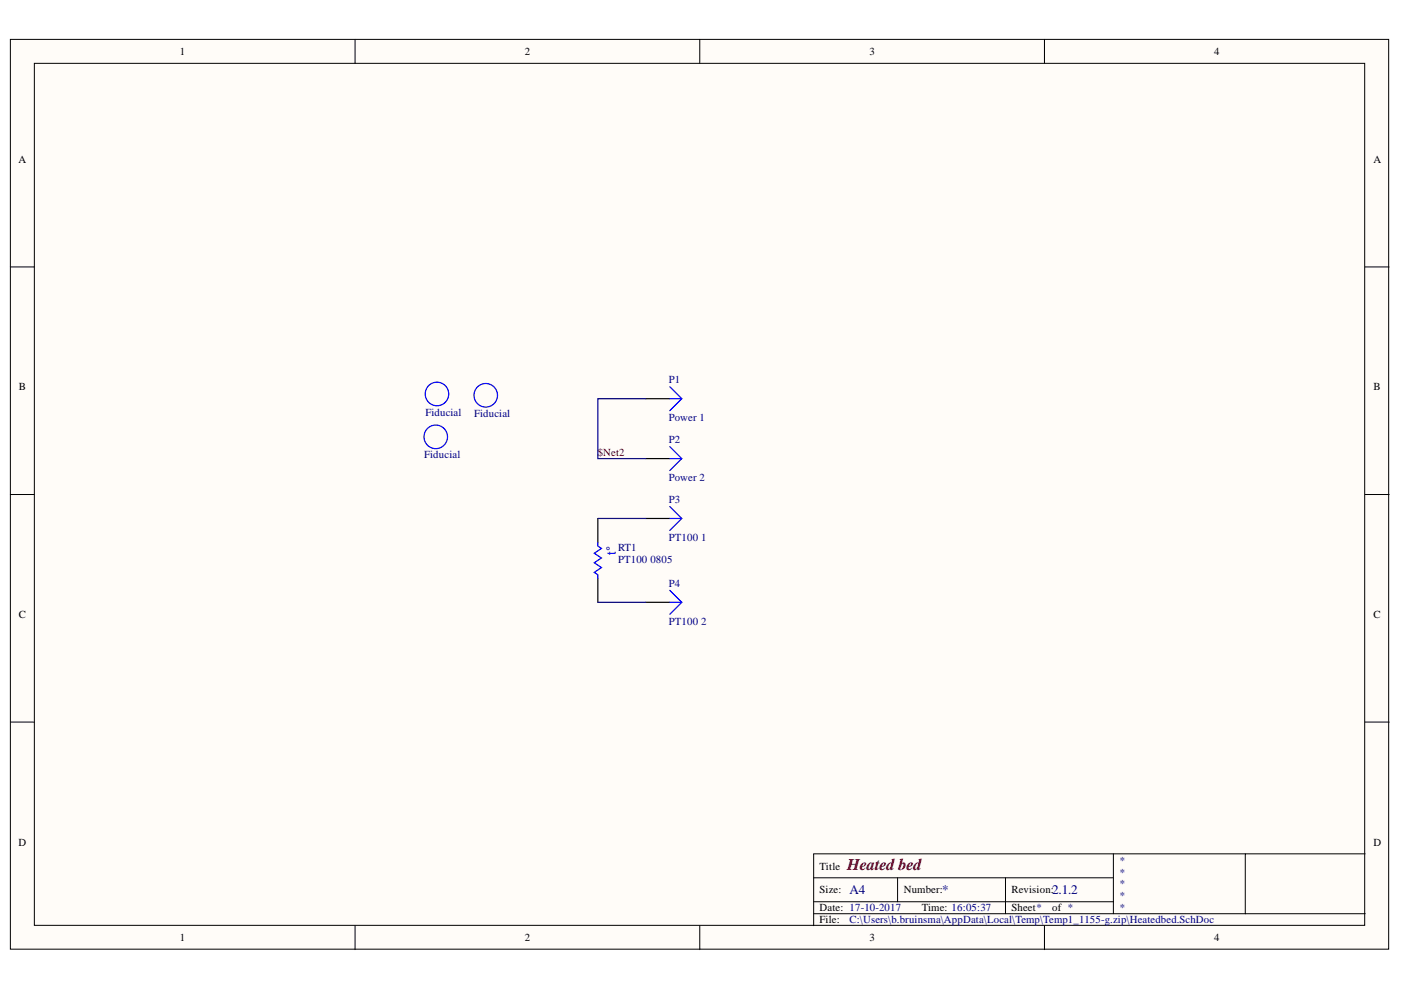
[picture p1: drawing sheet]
<svg xmlns="http://www.w3.org/2000/svg" width="297mm" height="210mm" viewBox="0 0 297 210" stroke-linecap="round" stroke-linejoin="round" font-family="sans-serif">
<g fill="#fffcf8" stroke="#000" stroke-width=".21">
<path d="M2.2 8.4h292.2v192.8h-292.2z"/>
<path d="M7.3 13.4h282v182.8h-282z"/>
</g>
<g fill="none" stroke="#000" stroke-width=".21">
<path d="M75.3 8.4v5M148.4 8.4v5M221.4 8.4v5M2.2 56.6h5.1M289.4 56.6h5.1M2.2 104.9h5.1M289.4 104.9h5.1M2.2 153.1h5.1M289.4 153.1h5.1M75.3 196.3v5M148.4 196.3v5M172.5 186.1h63.6"/>
<path d="M172.5 193.7h116.9M172.5 191.2h63.6M190.3 186.1v5.1M213.2 186.1v7.6M221.4 196.3v5M236.1 181v12.7M264 181h-91.5v15.3M289.4 181h-25.4v12.7"/>
</g>
<path d="M136.9 84.5h5.1M136.9 97.2h5.1M126.8 109.9v5.1M136.9 109.9h5.1M126.8 122.6v5.1M136.9 127.7h5.1" fill="none" stroke="#000" stroke-width=".25"/>
<g fill="none" stroke="#00f" stroke-width=".25">
<path d="M142 82l2.5 2.5M142 84.5h2.5M142 94.7l2.5 2.5M142 97.2h2.5M144.5 84.5l-2.5 2.6M144.5 97.2l-2.5 2.6M126.8 115v.8l.7 .5-1.5 1 1.5 1-1.5 1 1.5 1-1.5 1.1 .8 .5v.7M142 107.4l2.5 2.5M142 109.9h2.5M144.5 109.9l-2.5 2.6M142 125.2l2.5 2.5M142 127.7h2.5"/>
<path d="M144.5 127.7l-2.5 2.5"/>
<circle cx="92.4" cy="92.6" r="2.5"/>
<circle cx="92.6" cy="83.5" r="2.5"/>
<circle cx="103" cy="83.8" r="2.5"/>
</g>
<path d="M136.9 84.5h-10.1v12.7h10.1M126.8 109.9h10.1M126.8 127.7h10.1" fill="none" stroke="#000080" stroke-width=".25"/>
<text font-size="3.5" fill="#800000" x="179.6" y="184.4">Heated bed</text>
<g font-size="2.8" fill="#000080">
<text x="180.1" y="189.6">A4</text>
<text x="199.7" y="189.6">*</text>
<text x="223.1" y="189.6">2.1.2</text>
</g>
<text font-size="2.7" fill="#00f" x="130.5" y="117.6" transform="rotate(-90 130.5 117.6)">t°</text>
<g font-size="2.3">
<text x="38.2" y="11.7">1</text>
<text x="111.2" y="11.7">2</text>
<text x="184.3" y="11.7">3</text>
<text x="257.4" y="11.7">4</text>
<text x="3.9" y="34.5">A</text>
<text x="291.2" y="34.5">A</text>
<text x="4" y="82.8">B</text>
<text x="291.2" y="82.8">B</text>
<text x="4" y="131">C</text>
<text x="291.2" y="131">C</text>
<text x="3.9" y="179.3">D</text>
<text x="291.2" y="179.3">D</text>
<text x="173.8" y="184.4">Title</text>
<text x="173.8" y="189.4">Size:</text>
<text x="191.6" y="189.4">Number:</text>
<text x="214.5" y="189.4">Revision:</text>
<text x="173.8" y="193.2">Date: 17-10-2017</text>
<text x="173.8" y="195.8">File:</text>
<text x="195.4" y="193.2">Time: 16:05:37</text>
<text x="214.5" y="193.2">Sheet*</text>
<text x="223.1" y="193.2">of *</text>
<text x="38.2" y="199.6">1</text>
<text x="111.2" y="199.6">2</text>
<text x="184.3" y="199.6">3</text>
<text x="257.4" y="199.6">4</text>
</g>
<g font-size="2.3" fill="#000080">
<text x="141.8" y="81.2">P1</text>
<text x="90.2" y="88.2">Fiducial</text>
<text x="100.5" y="88.4">Fiducial</text>
<text x="141.8" y="89.3">Power 1</text>
<text x="141.8" y="93.9">P2</text>
<text x="89.9" y="97.2">Fiducial</text>
<text x="141.8" y="102">Power 2</text>
<text x="141.8" y="106.7">P3</text>
<text x="131" y="116.8">RT1</text>
<text x="131" y="119.4">PT100</text>
<text x="137.9" y="119.4">0805</text>
<text x="141.8" y="114.8">PT100</text>
<text x="148.6" y="114.8">1</text>
<text x="141.8" y="124.4">P4</text>
<text x="141.8" y="132.5">PT100</text>
<text x="148.6" y="132.5">2</text>
<text x="237.3" y="183.1">*</text>
<text x="237.3" y="185.6">*</text>
<text x="237.3" y="188.2">*</text>
<text x="237.3" y="190.7">*</text>
<text x="180.1" y="195.8">C:\Users\b.bruinsma\AppData\Local\Temp\Temp1_1155-g.zip\Heatedbed.SchDoc</text>
<text x="237.3" y="193.2">*</text>
</g>
<text font-size="2.3" fill="#800000" x="126.7" y="96.7">$Net2</text>
</svg>
